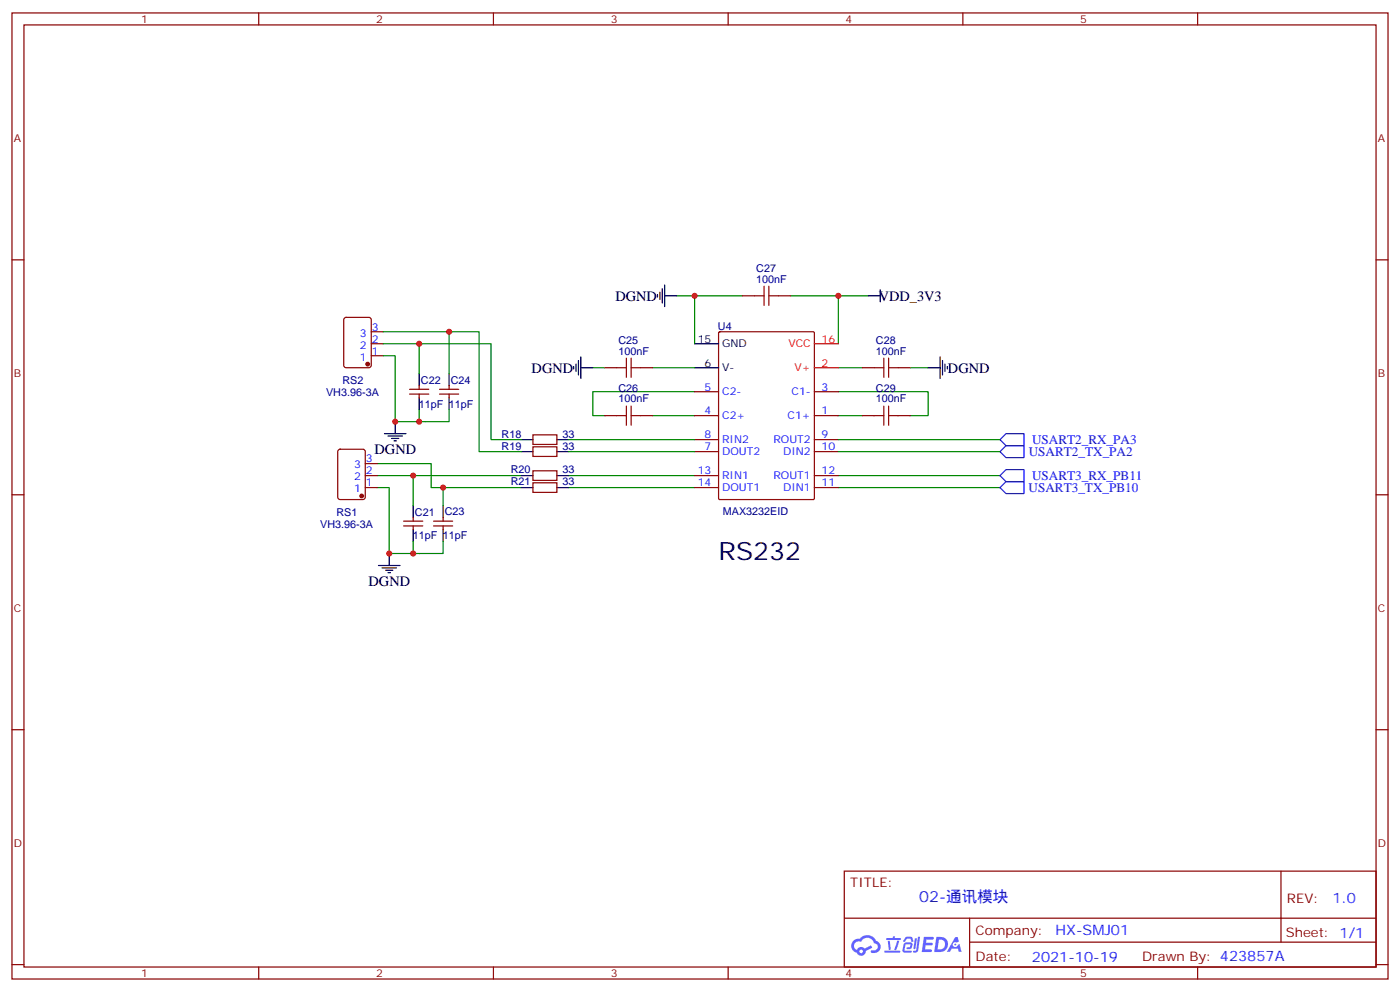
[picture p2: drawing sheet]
<svg xmlns="http://www.w3.org/2000/svg" width="412mm" height="292mm" viewBox="0 0 412 292" stroke-linecap="round" stroke-linejoin="round" font-family="sans-serif">
<g fill="none" stroke="#870000" stroke-width=".35">
<path d="M3.5 3.8h405.4v284.3h-405.4zM7.1 7.3h398.2v277.3h-398.2zM76.2 3.8v3.5M145.3 3.8v3.5M214.5 3.8v3.5M283.6 3.8v3.5M352.8 3.8v3.5M3.5 76.5h3.6M405.3 76.5h3.6M3.5 145.6h3.6M405.3 145.6h3.6M3.5 214.8h3.6"/>
<path d="M405.3 214.8h3.6M248.7 256.4h156.6v28.2h-156.6zM377.3 256.4v20.9M248.7 270.2h156.5M285.6 277.3h119.6M285.6 270.2v14.2M3.5 283.9h3.6M76.2 284.6v3.5M145.3 284.6v3.5M214.5 284.6v3.5M283.6 284.6v3.5M352.8 284.6v3.5"/>
<path d="M405.3 283.9h3.6"/>
</g>
<g fill="#5487ff">
<path d="M272.1 275.7h2.6l.3 .2-.1 .6h-2l-.1 1h1.6l.4 .4-.4 .4h-1.7l-.2 1.1 1.8 .1 .3 .3-.2 .4h-2.9z"/>
<path d="M281.4 275.8h.7l.4 1.3-.7 .3a.74 .74 0 0 0-1.1 .3 .74 .74 0 0 0 .5 1.1 .74 .74 0 0 0 .9-.7l.5-.3 .7 2.4h-.9l-.2-1h-1.9l-.5 1h-.9z"/>
<path d="M269.5 276.2h.6l-.4 2.9a.31 .31 0 0 1-.3 .3 .31 .31 0 0 1-.3-.3z"/>
<path d="M270.4 275.7h.6l-.5 4a.89 .89 0 0 1-.7 .7 .89 .89 0 0 1-.9-.3l1-.5z"/>
<path d="M266.8 275.9l.6-.2 1.2 .1 .5 1.3-.6 .1-.4-.9-1 .1a.95 .95 0 0 1-1 .8l-.1-.2z"/>
<path d="M266.4 277.6l1.8-.2a1.04 1.04 0 0 1 .6 1.1 1.04 1.04 0 0 1-.8 .9h-.7a.29 .29 0 0 1-.3-.4 .29 .29 0 0 1 .3-.2h.7l.2-.8h-1.4l-.4 1.8h1.9a.29 .29 0 0 1 .3 .3 .29 .29 0 0 1-.3 .3h-2l-.4-.3 .2-2.1z"/>
<path d="M260.5 279.8h4.4a.3 .3 0 0 1 .3 .3 .3 .3 0 0 1-.3 .3h-4.3z"/>
<path d="M264.3 276.9h.6l-.5 1.6a1.02 1.02 0 0 1-.7 1.2l-.2-.3z"/>
<path d="M261.5 276.9h.6l.3 2.4-.3 .3-.3-.2z"/>
<path d="M261.1 276.1h1.9l.2-.5h.5l-.1 .5h1.5a.29 .29 0 0 1 .3 .3 .29 .29 0 0 1-.3 .3h-3.9z"/>
<path d="M275.8 275.7l-.6 4.5h1.4a2.27 2.27 0 0 0 2.7-2.3 2.27 2.27 0 0 0-2.7-2.2zM276.6 276.5a1.5 1.5 0 0 1 1.8 1.6 1.5 1.5 0 0 1-1.9 1.3h-.3z"/>
<path d="M251.4 276.9a2.09 2.09 0 0 0 1 3.5 1.37 1.37 0 0 0 1.5 .9 1.37 1.37 0 0 0 1.1-1.4l2-1-.5-.7-1.8 1a1.4 1.4 0 0 0-2.3 .4 1.32 1.32 0 0 1-.6-1.9 1.32 1.32 0 0 1 1.9-.4 2.02 2.02 0 0 1 2-1.3 2.02 2.02 0 0 1 1.8 1.6 1.09 1.09 0 0 1 1.1 1.4 1.09 1.09 0 0 1-1.6 .7 .41 .41 0 0 0-.5 .3 .41 .41 0 0 0 .4 .5 1.89 1.89 0 0 0 2.4-1.2 1.89 1.89 0 0 0-1.2-2.4 2.98 2.98 0 0 0-5-.6l-1 .1zM253.2 280a.52 .52 0 0 1 1 0 .52 .52 0 0 1-1 0z"/>
<circle cx="281.4" cy="278" r=".28"/>
</g>
<g fill="none" stroke="#008700" stroke-width=".35">
<path d="M112.9 97.6h28.2v35.3h12.4M132.3 97.6v12.4M199.3 87.1h5.3M218.7 87.1h-14.1v14.1M232.8 87.1h14.1v14.1M246.9 87.1h8.9M112.9 104.7h3.5v19.4h15.9v-3.5M112.9 101.2h31.7v28.2h8.9M123.5 101.2v8.8M174.6 108.2h3.6M192.3 108.2h12.3M204.6 115.3h-30v7h3.6"/>
<path d="M246.9 115.3h26.5v7h-5.3M246.9 108.2h7.1M268.1 108.2h5.3M111.1 136.5h15.9v7h26.5M111.1 140h42.4M121.7 140v8.8M123.5 120.6v3.5M167.6 140h37M167.6 132.9h37M167.6 129.4h37M192.3 122.3h12.3M246.9 140h47.7"/>
<path d="M246.9 122.3h7.1M246.9 132.9h47.7M246.9 129.4h47.7M111.1 143.5h3.6v19.4h15.8v-3.5M121.7 159.4v3.5M130.5 143.5v5.3M167.6 143.5h37M246.9 143.5h47.7"/>
</g>
<g fill="none" stroke="#000" stroke-width=".35">
<path d="M193.7 86.7v.7M194.4 86v2.1M195.1 84.9v4.3M195.8 87.1h3.5M195.8 83.9v6.3M255.8 87.1h3.5M259.3 85.3v3.5M123.5 110v3.5M123.5 117.1v3.5M132.3 110v3.5M132.3 117.1v3.5M169 107.9v.7"/>
<path d="M169.7 107.2v2.1M170.4 106.1v4.2M171.1 108.2h3.5M171.1 105.1v6.3M204.6 108.2h7.1M204.6 101.2h7.1M273.4 108.2h3.5M276.9 105.1v6.3M277.6 106.1v4.2M278.3 107.2v2.1M279 107.9v.7M113.2 127.6h6.4"/>
<path d="M114.3 128.3h4.2M115.4 129h2.1M116.1 129.8h.7M116.4 124.1v3.5M153.5 140h3.5M153.5 129.4h3.5M153.5 132.9h3.5M164 140h3.6M164 129.4h3.6M164 132.9h3.6M121.7 148.8v3.5M121.7 155.9v3.5"/>
<path d="M130.5 148.8v3.5M130.5 155.9v3.5M153.5 143.5h3.5M164 143.5h3.6M111.5 166.4h6.3M112.5 167.1h4.3M113.6 167.9h2.1M114.3 168.6h.7M114.7 162.9v3.5"/>
</g>
<g fill="none" stroke="#870000" stroke-width=".35">
<path d="M101.5 93.6l.5-.2h6.7l.6 .4 .1 13.7-.5 .7h-6.9l-.7-.4-.1-13.7zM109.4 97.6h3.5M211.7 97.8l.3-.2h27.5l.3 .2 .1 48.9-.2 .3h-27.7l-.3-.2zM218.7 87.1h3.5M229.3 87.1h3.5M109.4 104.7h3.5M109.4 101.2h3.5M120.6 114.6h5.7M120.6 116h5.7M123.5 113.5v1.1M123.5 116v1.1M129.5 114.6h5.6"/>
<path d="M129.5 116h5.6M132.3 113.5v1.1M132.3 116v1.1M178.2 108.2h3.5M188.7 108.2h3.6M204.6 115.3h7.1M239.9 115.3h7M254 108.2h3.5M264.6 108.2h3.5M99.7 132.4l.5-.2h6.7l.6 .5 .1 13.6-.5 .7h-6.9l-.7-.4v-13.7zM107.6 140h3.5M107.6 136.5h3.5"/>
<path d="M157 138.6h7v2.8h-7zM157 128h7v2.8h-7zM157 131.5h7v2.8h-7zM178.2 122.3h3.5M188.7 122.3h3.6M204.6 122.3h7.1M204.6 132.9h7.1M204.6 129.4h7.1M204.6 140h7.1M239.9 122.3h7M239.9 132.9h7M239.9 129.4h7"/>
<path d="M239.9 140h7M254 122.3h3.5M264.6 122.3h3.5M107.6 143.5h3.5M118.9 153.4h5.6M118.9 154.8h5.6M121.7 152.3v1.1M121.7 154.8v1.1M127.7 153.4h5.6M127.7 154.8h5.6M130.5 152.3v1.1M130.5 154.8v1.1"/>
<path d="M157 142.1h7v2.8h-7zM204.6 143.5h7.1M239.9 143.5h7"/>
</g>
<path d="M239.9 108.2h7M239.9 101.2h7" fill="none" stroke="#f00" stroke-width=".35"/>
<g fill="none" stroke="#a10000" stroke-width=".35">
<path d="M222.2 87.1h2.9M225.1 84.2v5.7M226.5 84.2v5.7M226.5 87.1h2.8M181.7 108.2h2.8M184.5 105.4v5.7M184.5 119.5v5.7M185.9 108.2h2.8M185.9 105.4v5.7M185.9 119.5v5.7M257.5 108.2h2.8M260.3 105.4v5.7"/>
<path d="M260.3 119.5v5.7M261.8 105.4v5.7M261.8 119.5v5.7M261.8 108.2h2.8M181.7 122.3h2.8M185.9 122.3h2.8M257.5 122.3h2.8M261.8 122.3h2.8"/>
</g>
<g fill="#870000" stroke="#870000" stroke-width=".35">
<circle cx="106.5" cy="146" r=".53"/>
<circle cx="108.3" cy="107.2" r=".53"/>
</g>
<path d="M294.6 129.4l1.7-1.8h5.3v3.6h-5.3zM294.6 140l1.7-1.8h5.3v3.5h-5.3zM296.3 131.2h5.3v3.5h-5.3l-1.7-1.8zM296.3 141.7h5.3v3.6h-5.3l-1.7-1.8z" fill="none" stroke="#00f" stroke-width=".35"/>
<g fill="#c00">
<circle cx="246.9" cy="87.1" r=".88"/>
<circle cx="204.6" cy="87.1" r=".88"/>
<circle cx="121.7" cy="140" r=".88"/>
<circle cx="130.5" cy="143.5" r=".88"/>
<circle cx="114.7" cy="162.9" r=".88"/>
<circle cx="121.7" cy="162.9" r=".88"/>
<circle cx="123.5" cy="124.1" r=".88"/>
<circle cx="116.4" cy="124.1" r=".88"/>
<circle cx="123.5" cy="101.2" r=".88"/>
<circle cx="132.3" cy="97.6" r=".88"/>
</g>
<text font-size="7.4" x="211.7" y="164.7">RS232</text>
<text font-size="4.6" fill="#00f" x="270.8" y="265.4">02-通讯模块</text>
<g font-size="4.2">
<text x="181.3" y="88.5">DGND</text>
<text x="258.9" y="88.5">VDD_3V3</text>
<text x="156.6" y="109.7">DGND</text>
<text x="279.2" y="109.7">DGND</text>
<text x="110.3" y="133.6">DGND</text>
<text x="108.6" y="172.4">DGND</text>
</g>
<g font-size="4.2" fill="#00f">
<text x="392.5" y="265.7">1.0</text>
<text x="310.9" y="275.2">HX-SMJ01</text>
<text x="304" y="283">2021-10-19</text>
</g>
<g font-size="3.9" fill="#00f">
<text x="304" y="130.6">USART2_RX_PA3</text>
<text x="303" y="134.2">USART2_TX_PA2</text>
<text x="304" y="141.2">USART3_RX_PB11</text>
<text x="303" y="144.8">USART3_TX_PB10</text>
</g>
<g font-size="3.9" fill="#800">
<text x="250.5" y="261">TITLE:</text>
<text x="379.1" y="265.7">REV:</text>
<text x="287.4" y="275.2">Company:</text>
<text x="378.7" y="275.8">Sheet: 1/1</text>
<text x="287.4" y="282.9">Date:</text>
<text x="336.4" y="282.9">Drawn By: 423857A</text>
</g>
<g font-size="3.2" fill="#800">
<text x="41.6" y="6.8">1</text>
<text x="110.8" y="6.8">2</text>
<text x="179.9" y="6.8">3</text>
<text x="249.1" y="6.8">4</text>
<text x="318.2" y="6.8">5</text>
<text x="4.1" y="41.9">A</text>
<text x="405.9" y="41.9">A</text>
<text x="4.1" y="111.1">B</text>
<text x="405.9" y="111.1">B</text>
<text x="4.1" y="180.2">C</text>
<text x="405.9" y="180.2">C</text>
<text x="4.1" y="249.3">D</text>
<text x="405.9" y="249.3">D</text>
<text x="41.6" y="287.6">1</text>
<text x="110.8" y="287.6">2</text>
<text x="179.9" y="287.6">3</text>
<text x="249.1" y="287.6">4</text>
<text x="318.2" y="287.6">5</text>
</g>
<g font-size="3.2" fill="#000080">
<text x="222.8" y="83.2">100nF</text>
<text x="222.8" y="80.1">C27</text>
<text x="182.2" y="101.2">C25</text>
<text x="211.5" y="97">U4</text>
<text x="258" y="101.2">C28</text>
<text x="182.2" y="104.4">100nF</text>
<text x="258" y="104.4">100nF</text>
<text x="100.9" y="112.9">RS2</text>
<text x="124" y="112.9">C22</text>
<text x="132.8" y="112.9">C24</text>
<text x="96.1" y="116.5">VH3.96-3A</text>
<text x="123.4" y="120">11pF 11pF</text>
<text x="182.2" y="118.5">100nF</text>
<text x="182.2" y="115.3">C26</text>
<text x="258" y="118.5">100nF</text>
<text x="258" y="115.3">C29</text>
<text x="147.8" y="128.8">R18</text>
<text x="165.7" y="128.8">33</text>
<text x="147.8" y="132.3">R19</text>
<text x="165.7" y="132.3">33</text>
<text x="150.4" y="142.9">R21</text>
<text x="150.4" y="139.4">R20</text>
<text x="165.7" y="142.9">33</text>
<text x="165.7" y="139.4">33</text>
<text x="94.3" y="155.3">VH3.96-3A</text>
<text x="99.1" y="151.7">RS1</text>
<text x="122.2" y="151.7">C21</text>
<text x="131" y="151.7">C23</text>
<text x="212.9" y="151.7">MAX3232EID</text>
<text x="121.6" y="158.7">11pF 11pF</text>
</g>
<g font-size="3.2" fill="#00f">
<text x="106" y="99.1">3</text>
<text x="109.5" y="100.8">2</text>
<text x="109.5" y="97.3">3</text>
<text x="106" y="106.1">1</text>
<text x="106" y="102.6">2</text>
<text x="109.5" y="104.4">1</text>
<text x="207.5" y="114.9">5</text>
<text x="212.7" y="116.3">C2-</text>
<text x="233.2" y="116.3">C1-</text>
<text x="242" y="114.9">3</text>
<text x="207.5" y="122">4</text>
<text x="212.7" y="123.4">C2+</text>
<text x="232" y="123.4">C1+</text>
<text x="242" y="122">1</text>
<text x="207.5" y="129">8</text>
<text x="212.7" y="130.5">RIN2</text>
<text x="227.8" y="130.5">ROUT2</text>
<text x="242" y="129">9</text>
<text x="104.3" y="137.9">3</text>
<text x="107.8" y="136.1">3</text>
<text x="207.5" y="132.6">7</text>
<text x="212.7" y="134">DOUT2</text>
<text x="230.7" y="134">DIN2</text>
<text x="242" y="132.6">10</text>
<text x="104.3" y="141.4">2</text>
<text x="107.8" y="143.2">1</text>
<text x="107.8" y="139.6">2</text>
<text x="205.5" y="139.6">13</text>
<text x="205.5" y="143.2">14</text>
<text x="212.7" y="141">RIN1</text>
<text x="227.8" y="141">ROUT1</text>
<text x="242" y="143.2">11</text>
<text x="242" y="139.6">12</text>
<text x="104.3" y="144.9">1</text>
<text x="212.7" y="144.6">DOUT1</text>
<text x="230.7" y="144.6">DIN1</text>
</g>
<g font-size="3.2">
<text x="205.5" y="100.8">15</text>
<text x="207.5" y="107.9">6</text>
<text x="212.7" y="102.2">GND</text>
<text x="212.7" y="109.3">V-</text>
</g>
<g font-size="3.2" fill="#f00">
<text x="242" y="100.8">16</text>
<text x="232.2" y="102.2">VCC</text>
<text x="242" y="107.9">2</text>
<text x="234.1" y="109.3">V+</text>
</g>
</svg>
